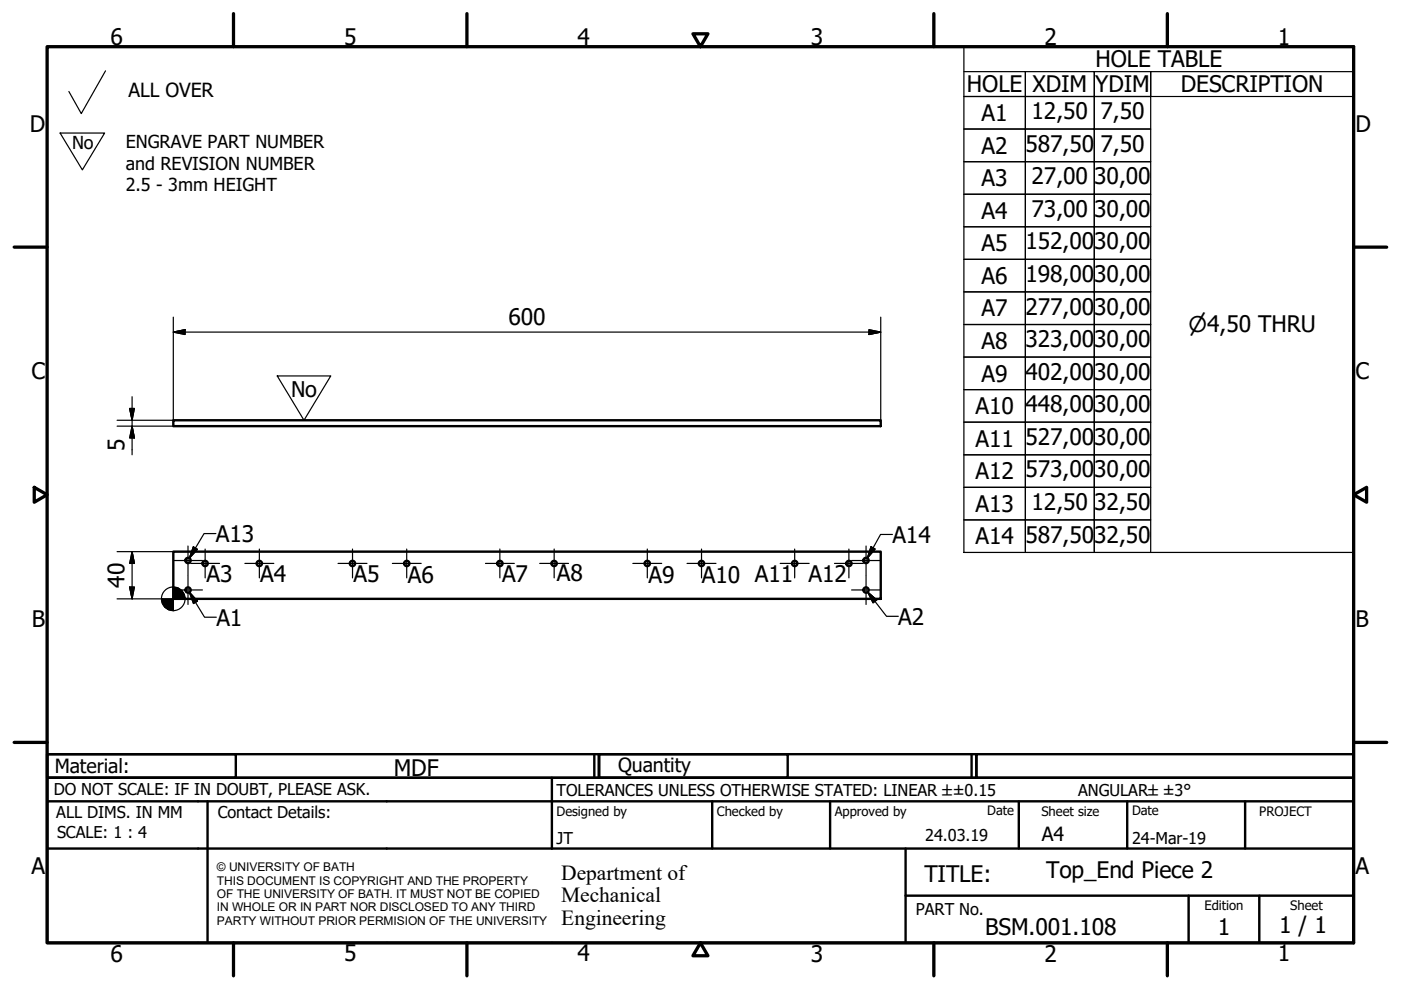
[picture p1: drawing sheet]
<svg xmlns="http://www.w3.org/2000/svg" width="297mm" height="210mm" viewBox="0 0 297 210" stroke-linecap="round" stroke-linejoin="round" font-family="sans-serif">
<!-- layer: Visible (ISO) -->
<g fill="none" stroke="#000" stroke-width=".51">
<path d="M36.7 89.1h150v1.3h-150zM36.7 117h150v10h-150z"/>
<circle cx="39.9" cy="118.8" r=".56"/>
<circle cx="43.5" cy="119.5" r=".56"/>
<circle cx="55" cy="119.5" r=".56"/>
<circle cx="74.7" cy="119.5" r=".56"/>
<circle cx="86.2" cy="119.5" r=".56"/>
<circle cx="106" cy="119.5" r=".56"/>
<circle cx="117.5" cy="119.5" r=".56"/>
<circle cx="137.2" cy="119.5" r=".56"/>
<circle cx="148.7" cy="119.5" r=".56"/>
<circle cx="168.5" cy="119.5" r=".56"/>
<circle cx="180" cy="119.5" r=".56"/>
<circle cx="183.6" cy="118.8" r=".56"/>
<circle cx="39.9" cy="125.1" r=".56"/>
<circle cx="183.6" cy="125.1" r=".56"/>
</g>
<!-- layer: Border (ISO) -->
<g fill="none" stroke="#000" stroke-width=".7">
<path d="M10 9.9h277v190h-277zM49.5 2.9v7M99 2.9v7M146.9 7.2h3.2l-1.6 2.7zM198 2.9v7M247.5 2.9v7M3 52.4h7M287 52.4h7M7.3 103.3l2.7 1.6-2.7 1.6zM287 104.9l2.8-1.6v3.2zM3 157.4h7M287 157.4h7"/>
<path d="M49.5 199.9v7M99 199.9v7M148.5 199.9l1.6 2.7h-3.2zM198 199.9v7M247.5 199.9v7"/>
</g>
<!-- layer: Title (ISO) -->
<g fill="none" stroke="#000" stroke-width=".51">
<path d="M10 159.9h40v5h-40zM10 159.9h117v5h-117zM126 159.9v5M127 159.9h40v5h-40zM127 159.9h80v5h-80zM206 159.9v5M207 159.9h80v5h-80zM10 169.9v-5h277v5M10 169.9h277v30h-277zM10 179.9h277M44 169.9v30M117 164.9v15"/>
<path d="M151 169.9v10M176 169.9v10M192 179.9v20M216 169.9v10M239 169.9v10M264 169.9v10M192 189.9h95M252 189.9v10M267 189.9v10"/>
</g>
<!-- layer: Sketch Geometry (ISO) -->
<path d="M22.4 15l-5.2 9.1-2.6-4.7M12.7 28.2h9.5l-4.7 7.8zM58.8 79.7h11.3l-5.6 9.4z" fill="none" stroke="#000" stroke-width=".25"/>
<path d="M64.4 98.5h.1" fill="none" stroke="#fff" stroke-width=".21"/>
<!-- layer: Dimension (ISO) -->
<g fill="none" stroke="#000" stroke-width=".25">
<path d="M36.7 70.4l2.5-.5v1zM36.7 70.4h150M36.7 67.2v21.9h-11.9M184.2 69.9l2.5 .5-2.5 .5zM186.7 67.2v21.9M24.8 90.4h11.9M27.5 86.6h1l-.5 2.5zM28 90.4l.5 2.5h-1zM28 84.1v12.3M24.8 117h11.9M28 117l.5 2.5h-1zM28 117v10"/>
<path d="M24.8 127h9.5M27.5 124.5h1l-.5 2.5z"/>
<circle cx="36.7" cy="127" r="2.51"/>
</g>
<g fill="#000" stroke="#000" stroke-width=".25">
<path d="M36.7 70.4l2.5-.5zM36.7 70.4l2.5-.5v1zM184.2 70.9l2.5-.5zM184.2 69.9l2.5 .5-2.5 .5zM27.5 86.6l.5 2.5zM27.5 86.6h1l-.5 2.5zM28 90.4l.5 2.5zM28 90.4l.5 2.5h-1zM28 117l.5 2.5zM28 117l.5 2.5h-1zM27.5 124.5l.5 2.5zM27.5 124.5h1l-.5 2.5z"/>
<path d="M34.2 127l.8 1.7-.6-.8zM34.2 127l1.6 2.3-.8-.6zM34.2 127l2.5 2.5-.9-.2zM36.7 127h2.5zM36.7 124.5l2.5 2.5h-2.5zM36.7 124.5v5zM34.2 127h2.5v2.5zM34.2 127h2.5zM38.5 125.2l.6 .8 .1 1zM37.7 124.7l.8 .5 .7 1.8zM36.7 124.5l1 .2 1.5 2.3z"/>
</g>
<!-- layer: Symbol (ISO) -->
<g fill="none" stroke="#000" stroke-width=".25">
<path d="M204.4 15.2h13v5.3h-13h13v6.9h-13h13v6.9h-13h13v6.9h-13h13v6.9h-13h13v6.9h-13h13v6.9h-13h13v6.9h-13h13v6.9h-13h13v6.9h-13h13v6.9h-13h13v6.9h-13h13v6.9h-13h13v6.9h-13h13v6.9v-6.9h14.6v6.9v-6.9h12v6.9M204.4 9.9h82.6v107.2h-82.6zM217.4 15.2h14.6v5.3h-14.6zM232 15.2h12v5.3h-12zM287 15.2h-43v5.3h43M217.4 20.5h14.6v6.9h-14.6zM217.4 27.4h14.6v6.9h-14.6zM217.4 34.3h14.6v6.9h-14.6zM232 20.5h12v6.9h-12zM232 27.4h12v6.9h-12zM232 34.3h12v6.9h-12zM217.4 41.2h14.6v6.9h-14.6z"/>
<path d="M217.4 48.1h14.6v6.9h-14.6zM217.4 55h14.6v6.9h-14.6zM232 41.2h12v6.9h-12zM232 48.1h12v6.9h-12zM232 55h12v6.9h-12zM217.4 61.9h14.6v6.9h-14.6zM217.4 68.8h14.6v6.9h-14.6zM217.4 75.7h14.6v6.9h-14.6zM232 61.9h12v6.9h-12zM232 68.8h12v6.9h-12zM232 75.7h12v6.9h-12zM217.4 82.6h14.6v6.9h-14.6z"/>
<path d="M217.4 89.5h14.6v6.9h-14.6zM217.4 96.4h14.6v6.9h-14.6zM232 82.6h12v6.9h-12zM232 89.5h12v6.9h-12zM232 96.4h12v6.9h-12zM41 115.9l.9 .6-1.7 1.9zM45.8 113.1h-2.5l-3.1 5.3M184.7 115.9l.8 .5-1.6 2zM189.2 113.3h-2.5l-2.8 5.1M217.4 103.3h14.6v6.9h-14.6zM232 103.3h12v6.9h-12zM40.2 125.6l1.7 1.9-.9 .5z"/>
<path d="M40.2 125.6l3.2 5.3h2.5M184 125.5l1.9 1.7-.8 .6zM184 125.5l4 5.2h2.5"/>
</g>
<path d="M41 115.9l-.8 2.5zM41 115.9l.9 .6-1.7 1.9zM184.7 115.9l-.8 2.5zM184.7 115.9l.8 .5-1.6 2zM40.2 125.6l1.7 1.9zM40.2 125.6l1.7 1.9-.9 .5zM184 125.5l1.9 1.7zM184 125.5l1.9 1.7-.8 .6z" fill="#000" stroke="#000" stroke-width=".25"/>
<!-- layer: Center Mark (ISO) -->
<g fill="none" stroke="#000" stroke-width=".25">
<path d="M36.8 118.8h6.1M39.9 115.8v6.1M40.4 119.5h6.1M43.5 116.4v6.1M51.9 119.5h6.2M55 116.4v6.1M71.7 119.5h6.1M74.7 116.4v6.1M83.2 119.5h6.1M86.2 116.4v6.1M102.9 119.5h6.2M106 116.4v6.1"/>
<path d="M114.4 119.5h6.1M117.5 116.4v6.1M134.2 119.5h6.1M137.2 116.4v6.1M145.7 119.5h6.1M148.7 116.4v6.1M165.4 119.5h6.2M168.5 116.4v6.1M176.9 119.5h6.1M180 116.4v6.1M180.6 118.8h6.1M183.6 115.8v6.1"/>
<path d="M36.8 125.1h6.1M39.9 122v6.2M180.6 125.1h6.1M183.6 122v6.2"/>
</g>
<g font-size="4.8">
<text x="23.4" y="9.5">6</text>
<text x="72.9" y="9.5">5</text>
<text x="122.4" y="9.5">4</text>
<text x="171.9" y="9.5">3</text>
<text x="221.4" y="9.5">2</text>
<text x="270.9" y="9.5">1</text>
<text x="232.2" y="14.3">HOLE TABLE</text>
<text x="205" y="19.6">HOLE</text>
<text x="218.9" y="19.6">XDIM</text>
<text x="232.2" y="19.6">YDIM</text>
<text x="250.4" y="19.6">DESCRIPTION</text>
<text x="6.3" y="27.9">D</text>
<text x="208.1" y="25.7">A1</text>
<text x="218.7" y="25.3">12,50</text>
<text x="233.3" y="25.3">7,50</text>
<text x="287.4" y="27.9">D</text>
<text x="208.1" y="32.6">A2</text>
<text x="217.4" y="32.2">587,50</text>
<text x="233.3" y="32.2">7,50</text>
<text x="208.1" y="39.5">A3</text>
<text x="218.7" y="39.1">27,00</text>
<text x="232" y="39.1">30,00</text>
<text x="208.1" y="46.4">A4</text>
<text x="218.7" y="46">73,00</text>
<text x="232" y="46">30,00</text>
<text x="208.1" y="53.2">A5</text>
<text x="217.4" y="52.9">152,00</text>
<text x="232" y="52.9">30,00</text>
<text x="217.4" y="59.8">198,00</text>
<text x="232" y="59.8">30,00</text>
<text x="208.1" y="60.2">A6</text>
<text x="107.8" y="68.8">600</text>
<text x="208.1" y="67.1">A7</text>
<text x="217.4" y="66.7">277,00</text>
<text x="232" y="66.7">30,00</text>
<text x="208.1" y="74">A8</text>
<text x="217.4" y="73.6">323,00</text>
<text x="232" y="73.6">30,00</text>
<text x="6.7" y="80.4">C</text>
<text x="208.1" y="80.9">A9</text>
<text x="217.4" y="80.5">402,00</text>
<text x="232" y="80.5">30,00</text>
<text x="287.4" y="80.4">C</text>
<text x="206.8" y="87.8">A10</text>
<text x="217.4" y="87.4">448,00</text>
<text x="232" y="87.4">30,00</text>
<text x="26.4" y="95.7" transform="rotate(-90 26.4 95.7)">5</text>
<text x="206.8" y="94.7">A11</text>
<text x="217.4" y="94.3">527,00</text>
<text x="232" y="94.3">30,00</text>
<text x="206.8" y="101.7">A12</text>
<text x="217.4" y="101.2">573,00</text>
<text x="232" y="101.2">30,00</text>
<text x="206.8" y="108.5">A13</text>
<text x="218.7" y="108.1">12,50</text>
<text x="232" y="108.1">32,50</text>
<text x="45.8" y="114.9">A13</text>
<text x="189.2" y="115.1">A14</text>
<text x="206.8" y="115.4">A14</text>
<text x="217.4" y="115">587,50</text>
<text x="232" y="115">32,50</text>
<text x="26.4" y="124.6" transform="rotate(-90 26.4 124.6)">40</text>
<text x="43.8" y="123.5">A3</text>
<text x="55.2" y="123.5">A4</text>
<text x="75" y="123.5">A5</text>
<text x="86.5" y="123.5">A6</text>
<text x="106.4" y="123.3">A7</text>
<text x="118" y="123.2">A8</text>
<text x="137.5" y="123.5">A9</text>
<text x="148.8" y="123.6">A10 A11 A12</text>
<text x="6.8" y="132.9">B</text>
<text x="45.9" y="132.6">A1</text>
<text x="190.5" y="132.5">A2</text>
<text x="287.4" y="132.9">B</text>
<text x="83.5" y="164.4">MDF</text>
<text x="6.7" y="185.4">A</text>
<text x="287.4" y="185.4">A</text>
<text x="196" y="187">TITLE:</text>
<text x="221.8" y="186.2">Top_End Piece 2</text>
<text x="271.2" y="197.9">1 / 1</text>
<text x="23.4" y="203.9">6</text>
<text x="72.9" y="203.8">5</text>
<text x="122.4" y="203.8">4</text>
<text x="171.9" y="203.9">3</text>
<text x="208.9" y="198.2">BSM.001.108</text>
<text x="221.4" y="203.9">2</text>
<text x="258.2" y="198.2">1</text>
<text x="270.9" y="203.8">1</text>
</g>
<g font-size="4.6">
<text x="252" y="70.5">⌀4,50 THRU</text>
<text x="61.7" y="84.2">No</text>
<text x="119" y="186.5">Department of</text>
<text x="119" y="191.3">Mechanical</text>
<text x="119" y="196">Engineering</text>
</g>
<g font-size="4.1">
<text x="27.2" y="20.5">ALL OVER</text>
<text x="11.6" y="163.9">Material:</text>
<text x="131" y="163.7">Quantity</text>
<text x="220.9" y="178.4">A4</text>
</g>
<g font-size="3.8">
<text x="15.3" y="31.5">No</text>
<text x="26.7" y="31.4">ENGRAVE PART NUMBER</text>
<text x="26.7" y="36">and REVISION NUMBER</text>
<text x="26.7" y="40.5">2.5 - 3mm HEIGHT</text>
</g>
<g font-size="3.5">
<text x="11.4" y="168.5">DO NOT SCALE: IF IN DOUBT, PLEASE ASK.</text>
<text x="11.9" y="173.5">ALL DIMS. IN MM</text>
<text x="46.2" y="173.5">Contact Details:</text>
<text x="118" y="168.8">TOLERANCES UNLESS OTHERWISE STATED: LINEAR ±±0.15</text>
<text x="228.6" y="168.8">ANGULAR±±3°</text>
<text x="12.1" y="177.6">SCALE: 1 : 4</text>
<text x="118" y="178.9">JT</text>
<text x="196.2" y="178.3">24.03.19</text>
<text x="240" y="178.9">24-Mar-19</text>
<text x="194.2" y="194.1">PART No.</text>
</g>
<g font-size="2.8">
<text x="118" y="173">Designed by</text>
<text x="152" y="173">Checked by</text>
<text x="177" y="173">Approved by</text>
<text x="209.3" y="172.9">Date</text>
<text x="220.8" y="173">Sheet size</text>
<text x="240" y="172.9">Date</text>
<text x="267" y="172.9">PROJECT</text>
<text x="255.4" y="193">Edition</text>
<text x="273.6" y="193">Sheet</text>
</g>
<g font-size="2.5">
<text x="46" y="184.7">© UNIVERSITY OF BATH</text>
<text x="46" y="187.6">THIS DOCUMENT IS COPYRIGHT AND THE PROPERTY</text>
<text x="46" y="190.4">OF THE UNIVERSITY OF BATH. IT MUST NOT BE COPIED</text>
<text x="46" y="193.2">IN WHOLE OR IN PART NOR DISCLOSED TO ANY THIRD</text>
<text x="46" y="196.1">PARTY WITHOUT PRIOR PERMISION OF THE UNIVERSITY</text>
</g>
</svg>
